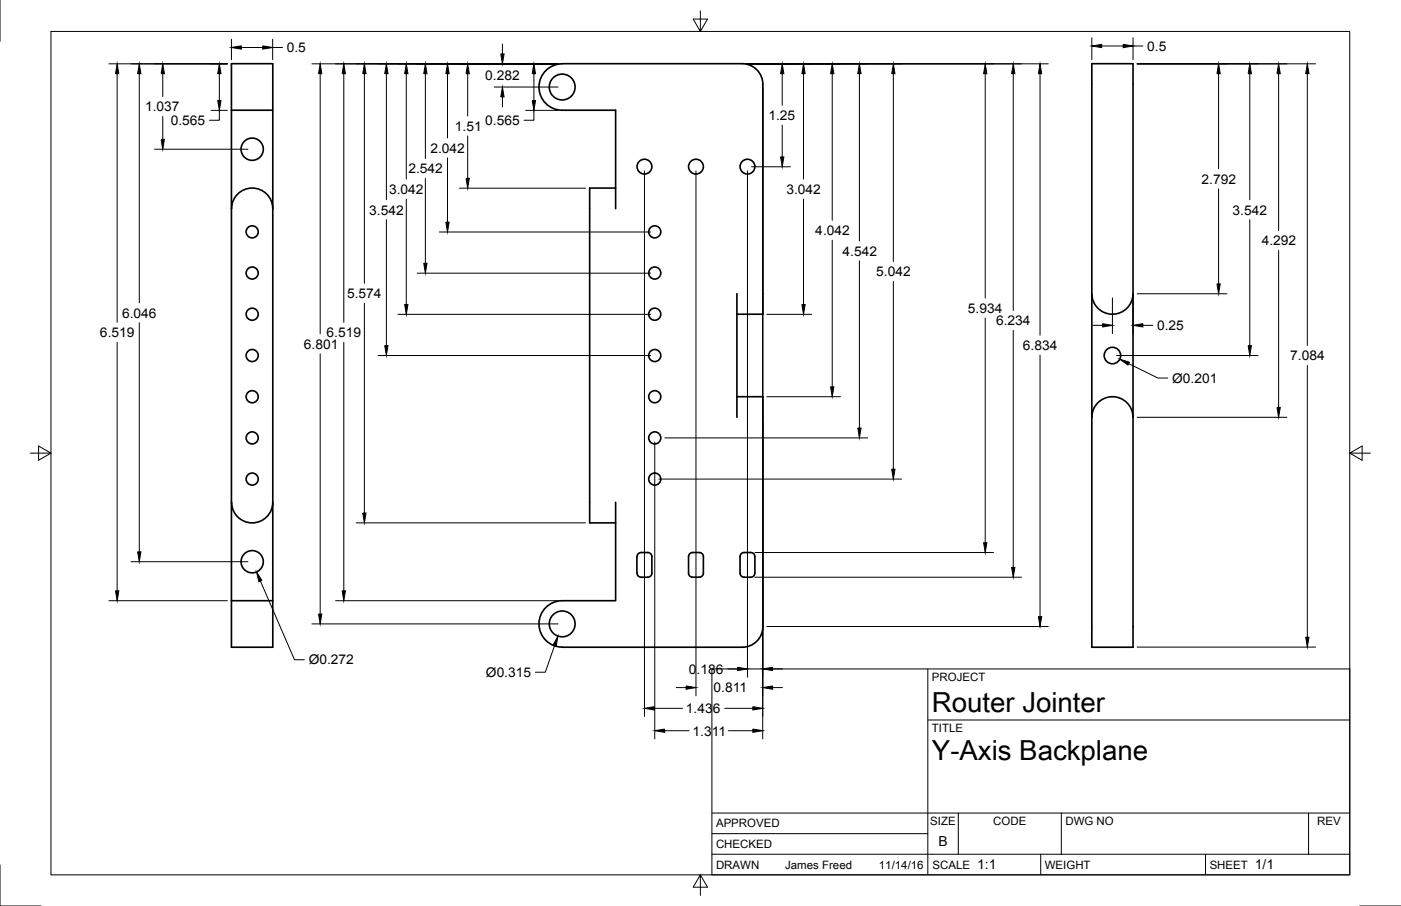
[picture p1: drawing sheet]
<svg xmlns="http://www.w3.org/2000/svg" width="432mm" height="279mm" viewBox="0 0 432 279" stroke-linecap="round" stroke-linejoin="round" font-family="sans-serif">
<g fill="none" stroke="#000" stroke-width=".51">
<path d="M71.3 34v-14.4h12.8v44.7M71.3 34h12.8M71.3 34v151.3M189.7 58h-8v103.2h8M84.1 64.3v121M84.1 64.3a6.3 6.3 0 0 0-6.4-6.3 6.3 6.3 0 0 0-6.3 6.3M189.7 64.3v-30.3h-16.4a7.2 7.2 0 0 1-7.2-7.2 7.2 7.2 0 0 1 7.2-7.2h55.5a6.4 6.4 0 0 1 6.3 6.4v70.9h-8M227.1 90.6v38.1M349.2 90.6a6.3 6.3 0 0 1-6.3 6.3 6.3 6.3 0 0 1-6.4-6.3M227.1 122.3h8v71a6.4 6.4 0 0 1-6.3 6.3h-55.5a7.2 7.2 0 0 1-7.2-7.2 7.2 7.2 0 0 1 7.2-7.1h16.4v-30.4M336.5 128.7v-109.1h12.7v109.1M336.5 128.7v70.9h12.7v-70.9"/>
<path d="M349.2 128.7a6.3 6.3 0 0 0-6.3-6.4 6.3 6.3 0 0 0-6.4 6.4M84.1 154.9a6.3 6.3 0 0 1-6.4 6.3 6.3 6.3 0 0 1-6.3-6.3M196.9 170.6l.7-.2h2a1.27 1.27 0 0 1 1.3 1.3v5a1.27 1.27 0 0 1-1.3 1.3h-2a1.33 1.33 0 0 1-1.3-1.3v-5zM212.7 170.6l.8-.2h2a1.27 1.27 0 0 1 1.3 1.3v5a1.27 1.27 0 0 1-1.3 1.3h-2a1.27 1.27 0 0 1-1.3-1.3v-5zM228.6 170.6l.8-.2h2a1.27 1.27 0 0 1 1.3 1.3v5a1.27 1.27 0 0 1-1.3 1.3h-2a1.27 1.27 0 0 1-1.3-1.3v-5zM71.3 185.3v14.3h12.8v-14.3M71.3 185.3h12.8"/>
<circle cx="173.3" cy="26.8" r="4"/>
<circle cx="77.7" cy="46" r="3.4"/>
<circle cx="198.6" cy="51.4" r="2.29"/>
<circle cx="214.5" cy="51.4" r="2.29"/>
<circle cx="230.4" cy="51.4" r="2.29"/>
<circle cx="77.7" cy="71.5" r="1.86"/>
<circle cx="201.8" cy="71.5" r="1.86"/>
<circle cx="77.7" cy="84.2" r="1.86"/>
<circle cx="77.7" cy="96.9" r="1.86"/>
<circle cx="201.8" cy="84.2" r="1.86"/>
<circle cx="201.8" cy="96.9" r="1.86"/>
<circle cx="77.7" cy="109.6" r="1.86"/>
<circle cx="201.8" cy="109.6" r="1.86"/>
<circle cx="342.9" cy="109.6" r="2.54"/>
<circle cx="77.7" cy="135" r="1.86"/>
<circle cx="77.7" cy="122.3" r="1.86"/>
<circle cx="201.8" cy="122.3" r="1.86"/>
<circle cx="201.8" cy="135" r="1.86"/>
<circle cx="77.7" cy="147.7" r="1.86"/>
<circle cx="201.8" cy="147.7" r="1.86"/>
<circle cx="77.7" cy="173.2" r="3.4"/>
<circle cx="173.3" cy="192.4" r="4"/>
</g>
<g fill="none" stroke="#000" stroke-width=".31">
<path d="M0 .1v12.6M15.7 9.7h400.3v260.1h-400.3zM33.6 19.7h36.5M71.3 12.1v6.3M74.4 14.6h6.6M84 12.1v6.3M84 14.6h3.1M96.1 19.7h75.9M154.9 13.6v3M215.9 3.3v6.4l-2.2-3.8h4.4l-2.2 3.8M230 19.7h93.1M336.5 11.6v6.8"/>
<path d="M339.6 14.2h6.6M349.2 11.6v6.8M349.2 14.2h3.1M350.5 19.7h55M36.1 22.7v76.7M42.9 22.7v70.7M50.2 22.7v7.1M50.2 35.9v7.1M65.1 34h5M67.6 34v3.1h-3M67.6 22.7v8.3M98.7 22.7v80.3"/>
<path d="M106 22.7v76.7M112.3 22.7v64.7M119.1 22.7v38.9M125.2 22.7v32.5M131.1 22.7v26.2M137.9 22.7v19.8M144.1 22.7v13.1M152.3 26.8h19.7M154.9 29.9v3M162 34h10M164.5 34v3.1h-3M164.5 22.7v8.3"/>
<path d="M235.1 27.3v200.6M241.1 22.7v9.8M241.1 38.6v9.8M247.6 22.7v32.5M256.5 22.7v45.2M264.9 22.7v51.6M275.3 22.7v57.9M303.7 22.7v69.2M312.3 22.7v73.1M320.5 22.7v80.7M375.6 22.7v29.4M385.2 22.7v38.9"/>
<path d="M394.1 22.7v48.4M402.9 22.7v83.9M47.6 46h28.8M131.1 55v26.2M137.9 48.7v19.8M141.6 58h38.9M144.1 41.9v13.1M198.6 52.7v168.3M214.5 52.7v161.9M230.4 52.7v156.1M231.6 51.4h12M375.6 58.2v29.3"/>
<path d="M119.1 67.7v38.9M125.2 61.4v32.5M135.4 71.5h65.1M247.6 61.4v32.5M256.5 74.1v45.2M385.2 67.7v38.9M394.1 77.3v48.3M42.9 99.5v70.7M112.3 93.5v64.7M122.7 96.9h77.8M128.6 84.2h71.9M236.3 96.9h13.9"/>
<path d="M264.9 80.4v51.6M275.3 86.8v57.9M303.7 98.1v69.2M342.9 91.9v11M349.2 91.9v11M350.5 90.6h27.6M36.1 105.5v76.7M98.7 109.1v80.3M106 105.5v76.7M116.5 109.6h84M312.3 101.9v73.1M320.5 109.5v80.7"/>
<path d="M336.8 100.3h3M344.1 109.6h43.6M347.9 112.1l9 4.5h3M352.3 100.3h3M402.9 112.7v83.8M9.4 139.7h6.3l-3.8-2.2v4.4l3.8-2.2M201.8 136.3v91.6M204.9 135h62.5M236.3 122.3h22.7M350.5 128.7h46.1M416 139.7l3.8 2.2v-4.4l-3.8 2.2h6.4M203.1 147.7h74.8"/>
<path d="M40.4 173.2h36M80.3 179.2l10.5 24.3h3M109.8 161.2h70.7M232.7 178h82.1M232.7 170.4h73.5M33.6 185.3h36.5M96.1 192.4h75.9M103.4 185.3h68.6M170.9 199.1l-2.8 8.2h-3.1M236.3 193.2h86.8M350.5 199.6h55M201.7 218.4h8.7"/>
<path d="M208.4 212h3.1M219.4 206.3h196.6v63.5h-196.6zM223.4 218.4h8.6M224.3 206.3h3M238.1 206.3h3.1M238.1 212h3.1M286 206.3v63.5M204.9 225.3h7.5M224.5 225.3h7.5M286 222h130M219.4 257.1h66.6M219.4 250.7h196.6"/>
<path d="M295.4 250.7v12.7M327.1 250.7v12.7M403.3 250.7v12.7M0 266.7v12.7h12.7M215.9 269.8l2.2 3.8h-4.4l2.2-3.8v6.3M219.4 263.4h196.6M320.8 263.4v6.4M371.6 263.4v6.4M419.1 279.4h12.6"/>
</g>
<g fill="#000" stroke="#000" stroke-width=".31">
<path d="M71.3 14.6l3.1-.5v1.1zM81 14.1l3 .5-3 .6zM154.3 16.6h1.1l-.5 3.1zM336.5 14.2l3.1-.5v1zM346.2 13.7l3 .5-3 .5zM36.1 19.7l.5 3h-1zM42.9 19.7l.5 3h-1zM50.2 19.7l.5 3h-1zM67.6 19.7l.5 3h-1zM67.1 31h1l-.5 3zM98.7 19.7l.5 3h-1zM106 19.7l.5 3h-1z"/>
<path d="M112.3 19.7l.5 3h-1zM119.1 19.7l.5 3h-1zM125.2 19.7l.5 3h-1zM131.1 19.7l.5 3h-1zM137.9 19.7l.5 3h-1zM144.1 19.7l.6 3h-1.1zM154.9 26.8l.5 3.1h-1.1zM164.5 19.7l.6 3h-1.1zM164 31h1.1l-.6 3zM241.1 19.7l.5 3h-1zM247.6 19.7l.6 3h-1.1zM256.5 19.7l.5 3h-1z"/>
<path d="M264.9 19.7l.5 3h-1zM275.3 19.7l.5 3h-1zM303.7 19.7l.5 3h-1.1zM312.3 19.7l.5 3h-1zM320.5 19.7l.6 3h-1.1zM375.6 19.7l.5 3h-1zM385.2 19.7l.5 3h-1zM394.1 19.7l.5 3h-1zM402.9 19.7l.5 3h-1zM49.7 43h1l-.5 3zM143.6 55h1.1l-.6 3zM240.6 48.4h1l-.5 3z"/>
<path d="M137.4 68.5h1l-.5 3zM124.7 93.9h1l-.5 3zM130.6 81.2h1l-.5 3zM247.1 93.9h1.1l-.6 3zM339.8 99.8l3.1 .5-3.1 .5zM349.2 100.3l3.1-.5v1zM375.1 87.5h1l-.5 3.1zM118.6 106.6h1l-.5 3zM256 119.3h1l-.5 3zM345.1 110.8l3 .9-.5 .9zM384.7 106.6h1l-.5 3zM264.4 132h1l-.5 3z"/>
<path d="M393.6 125.6h1l-.5 3.1zM111.8 158.2h1l-.5 3zM274.8 144.7h1l-.5 3zM42.4 170.2h1l-.5 3zM79.1 176.4l1.6 2.6-.9 .4zM303.1 167.3h1.1l-.5 3.1zM311.8 175h1l-.5 3zM35.6 182.2h1l-.5 3.1zM98.2 189.4h1l-.5 3zM105.5 182.2h1l-.5 3.1zM172 196.2l-.6 3-.9-.3zM320 190.2h1.1l-.6 3z"/>
<path d="M402.4 196.5h1l-.5 3.1zM198.6 218.4l3.1-.5v1zM211.5 211.5l3 .5-3 .6zM227.3 205.8l3.1 .5-3.1 .5zM232 217.9l3.1 .5-3.1 .5zM235.1 206.3l3-.5v1zM235.1 212l3-.5v1.1zM201.8 225.3l3.1-.5v1zM232 224.8l3.1 .5-3.1 .5z"/>
</g>
<g font-size="8.5">
<text x="287.2" y="219.5">Router Jointer</text>
<text x="287.2" y="234.5">Y-Axis Backplane</text>
</g>
<g font-size="4.3">
<text x="289.2" y="261">B</text>
<text x="301.2" y="268.1">1:1</text>
<text x="386.8" y="268.1">1/1</text>
</g>
<g font-size="4.1">
<text x="88.4" y="16.1">0.5</text>
<text x="353.6" y="15.7">0.5</text>
<text x="149.6" y="24.8">0.282</text>
<text x="44.7" y="34.4">1.037</text>
<text x="52.6" y="38.6">0.565</text>
<text x="140.2" y="40.3">1.51</text>
<text x="149.6" y="38.6">0.565</text>
<text x="236.8" y="37">1.25</text>
<text x="132.7" y="47.1">2.042</text>
<text x="125.9" y="53.5">2.542</text>
<text x="119.9" y="59.8">3.042</text>
<text x="242.4" y="59.8">3.042</text>
<text x="370.3" y="56.6">2.792</text>
<text x="113.8" y="66.2">3.542</text>
<text x="379.9" y="66.2">3.542</text>
<text x="251.3" y="72.5">4.042</text>
<text x="388.9" y="75.7">4.292</text>
<text x="259.7" y="78.9">4.542</text>
<text x="270" y="85.2">5.042</text>
<text x="107" y="91.9">5.574</text>
<text x="37.6" y="98">6.046</text>
<text x="298.3" y="96.5">5.934</text>
<text x="307" y="100.3">6.234</text>
<text x="356.6" y="101.9">0.25</text>
<text x="30.8" y="104">6.519</text>
<text x="93.7" y="107.5">6.801</text>
<text x="100.7" y="104">6.519</text>
<text x="315.3" y="107.9">6.834</text>
<text x="397.6" y="111.1">7.084</text>
<text x="361.3" y="118">Ø0.201</text>
<text x="95.2" y="204.9">Ø0.272</text>
<text x="149.8" y="208.7">Ø0.315</text>
<text x="212.3" y="207.8">0.186</text>
<text x="219.9" y="213.5">0.811</text>
<text x="211.4" y="220">1.436</text>
<text x="213.4" y="226.9">1.311</text>
</g>
<g font-size="3.5">
<text x="287.2" y="210.1">PROJECT</text>
<text x="287.2" y="225.8">TITLE</text>
<text x="220.7" y="255.2">APPROVED</text>
<text x="286.7" y="254.6">SIZE</text>
<text x="306.1" y="254.6">CODE</text>
<text x="328.4" y="254.6">DWG NO</text>
<text x="406" y="254.6">REV</text>
<text x="220.7" y="261.5">CHECKED</text>
<text x="220.7" y="267.9">DRAWN</text>
<text x="242" y="267.9">James Freed</text>
<text x="270.9" y="267.9">11/14/16</text>
<text x="287.4" y="267.9">SCALE</text>
<text x="322" y="267.9">WEIGHT</text>
<text x="372.8" y="267.9">SHEET</text>
</g>
</svg>
